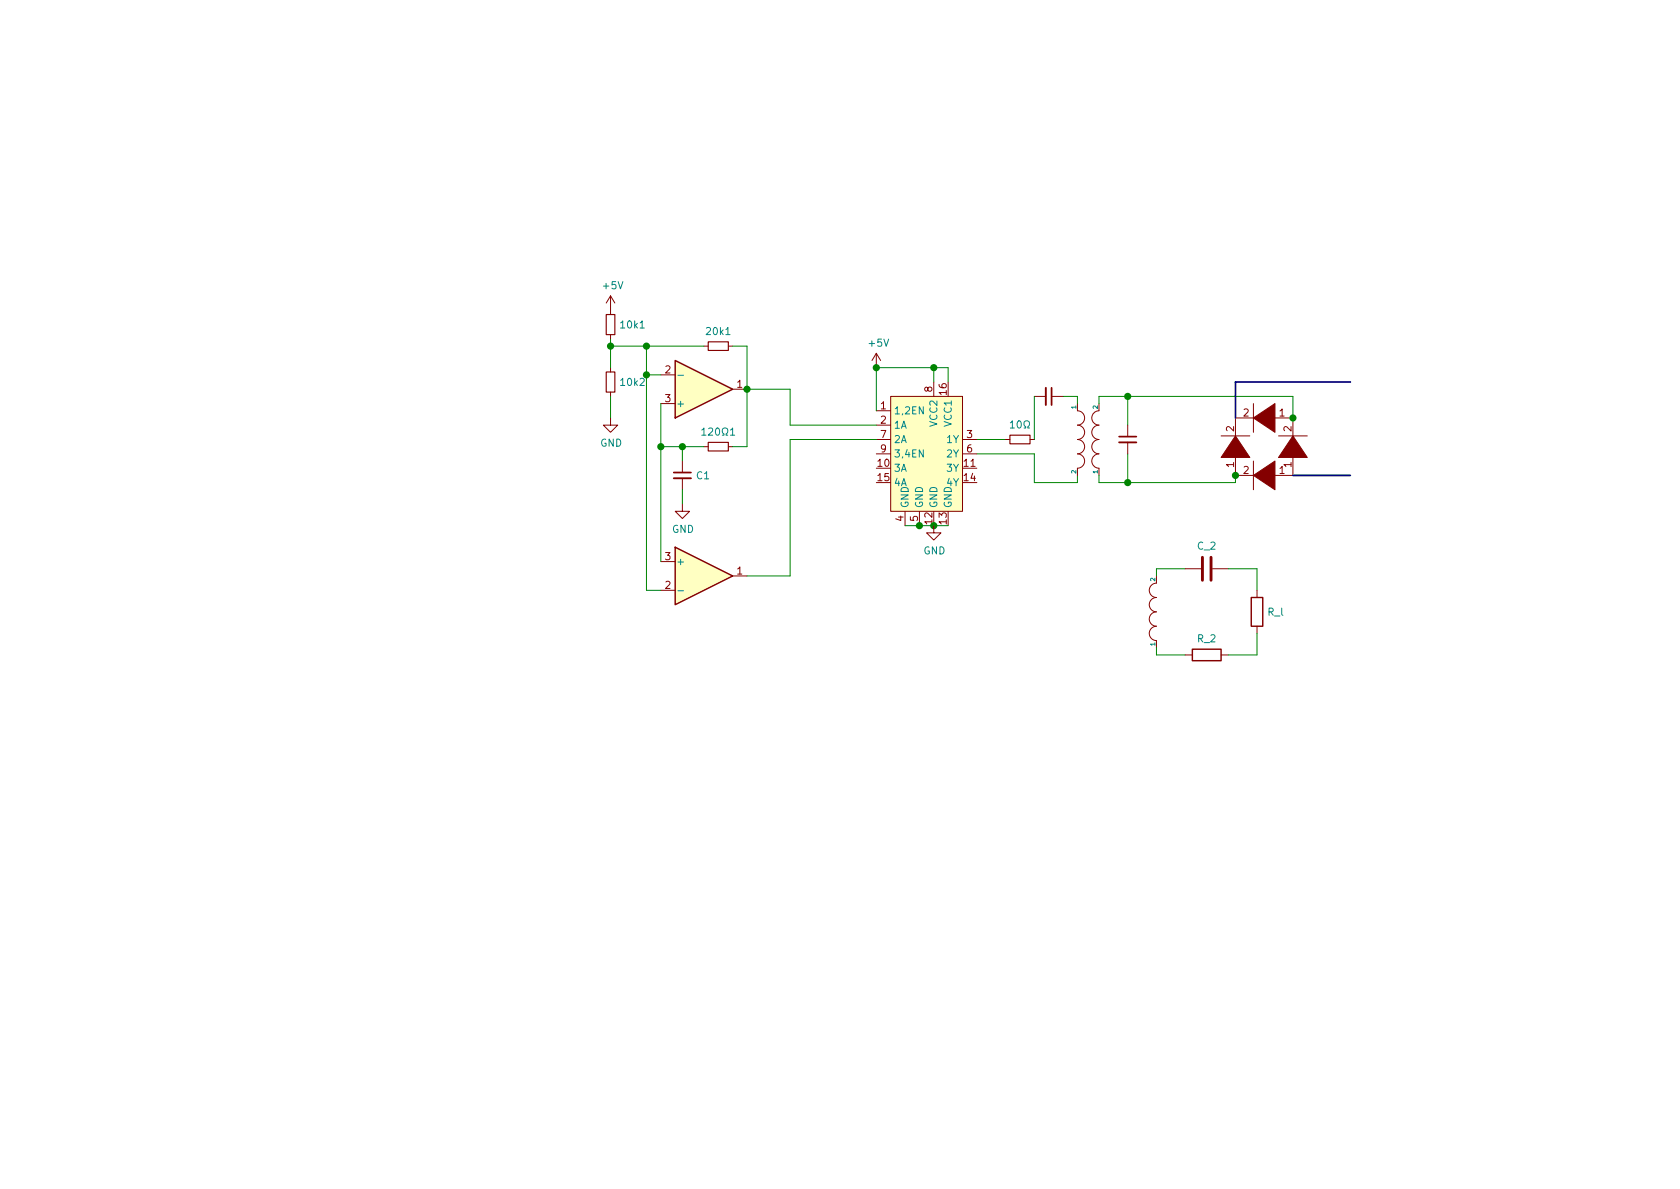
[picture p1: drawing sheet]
<svg xmlns="http://www.w3.org/2000/svg" width="297mm" height="210mm" viewBox="0 0 297 210" stroke-linecap="round" stroke-linejoin="round" font-family="sans-serif">
<path d="M107.2 55.6h1.5v3.6h-1.5zM107.2 65.8h1.5v3.5h-1.5zM125.2 60.4h3.6v1.6h-3.6zM125.2 78.2h3.6v1.6h-3.6zM178.6 77h3.5v1.5h-3.5z" fill="none" stroke="#840000" stroke-width=".2"/>
<g fill="none" stroke="#840000" stroke-width=".18">
<path d="M107.9 52.3v3.3M107.9 59.2v.7M107.9 52.3l-.7 1.3M107.9 52.3l.8 1.3M107.9 73.9v1.3h1.3l-1.3 1.2-1.2-1.2h1.2M107.9 65v.8M107.9 69.3v.8M116.8 66.3h2.6M116.8 71.4h2.6M124.5 61.2h.7M124.5 79h.7M128.8 61.2h.7"/>
<path d="M128.8 79h.7M129.5 68.8h2.6M154.9 72.6h2.6M154.9 75.2h2.6M154.9 77.7h2.6M154.9 62.5l-.7 1.2M154.9 62.5v2.5M154.9 62.5l.8 1.2M157.5 70.1h12.7v20.3h-12.7zM165.1 67.6v2.5M170.2 77.7h2.5M177.8 77.7h.8"/>
<path d="M182.1 77.7h.8M182.9 70.1h2M185.9 70.1h2.1M190.5 71.4v1.2a1.27 1.27 0 0 1 1.3 1.3 1.27 1.27 0 0 1-1.3 1.3 1.27 1.27 0 0 1 1.3 1.2 1.27 1.27 0 0 1-1.3 1.3 1.27 1.27 0 0 1 1.3 1.3 1.27 1.27 0 0 1-1.3 1.3 1.27 1.27 0 0 1 1.3 1.2 1.27 1.27 0 0 1-1.3 1.3v1.3M194.3 71.4v1.2a1.27 1.27 0 0 0-1.3 1.3 1.27 1.27 0 0 0 1.3 1.3 1.27 1.27 0 0 0-1.3 1.2 1.27 1.27 0 0 0 1.3 1.3 1.27 1.27 0 0 0-1.3 1.3 1.27 1.27 0 0 0 1.3 1.3 1.27 1.27 0 0 0-1.3 1.2 1.27 1.27 0 0 0 1.3 1.3v1.3M199.4 75.2v2M199.4 78.2v2.1M215.9 77.1h5.1M221.6 71.4v5M222.2 73.9h-3.8v3.8M224.8 73.9h3.8v3.8M226.1 77.1h5"/>
<path d="M116.8 99.3h2.6M120.6 89.1v1.3h1.3l-1.3 1.3-1.2-1.3h1.2M120.6 81.5v2.1M120.6 84.6v2M154.9 80.3h2.6M160 90.4v2.6M162.6 90.4v2.6M165.1 93v1.2h1.3l-1.3 1.3-1.3-1.3h1.3M170.2 80.3h2.5M218.4 80.3v3.8h3.8M221.6 81.5v5.1M228.6 80.3v3.8h-3.8"/>
<path d="M116.8 104.4h2.6M129.5 101.8h2.6M204.5 101.8v1.3a1.27 1.27 0 0 0-1.3 1.3 1.27 1.27 0 0 0 1.3 1.3 1.27 1.27 0 0 0-1.3 1.2 1.27 1.27 0 0 0 1.3 1.3 1.27 1.27 0 0 0-1.3 1.3 1.27 1.27 0 0 0 1.3 1.2 1.27 1.27 0 0 0-1.3 1.3 1.27 1.27 0 0 0 1.3 1.3v1.2M209.5 100.6h2.8M209.5 115.8h1.3M214.4 100.6h2.8M215.9 115.8h1.3M222.2 104.4v1.3M222.2 110.7v1.3"/>
</g>
<g fill="none" stroke="#008400" stroke-width=".18">
<path d="M107.9 59.9v5.1M107.9 70.1v3.8M107.9 61.2h16.6M114.3 61.2v43.2h2.5M114.3 66.3h2.5M116.8 71.4v27.9M116.8 79h7.7M120.6 79v2.5M129.5 61.2h2.6v17.8h-2.6M132.1 68.8h7.6v6.4h15.2M154.9 77.7h-15.2v24.1h-7.6M165.1 65v2.6"/>
<path d="M167.6 67.6v-2.6h-12.7v7.6M172.7 77.7h5.1M182.9 70.1v7.6M188 70.1h2.5v1.3M194.3 71.4v-1.3h34.3v3.8M199.4 70.1v5.1M120.6 86.6v2.5M160 93h7.6M172.7 80.3h10.2v5h7.6v-1.2M194.3 84.1v1.2h24.1v-1.2M199.4 80.3v5M204.5 114.5v1.3h5"/>
<path d="M209.5 100.6h-5v1.2M217.2 100.6h5v3.8M222.2 112v3.8h-5"/>
</g>
<g fill="#008400" stroke="#008400" stroke-width=".25">
<circle cx="108" cy="61.2" r=".51"/>
<circle cx="114.3" cy="61.2" r=".51"/>
<circle cx="114.3" cy="66.3" r=".51"/>
<circle cx="116.8" cy="79" r=".51"/>
<circle cx="132.1" cy="68.8" r=".51"/>
<circle cx="120.7" cy="79" r=".51"/>
<circle cx="162.6" cy="93" r=".51"/>
<circle cx="165.1" cy="93" r=".51"/>
<circle cx="165.1" cy="65" r=".51"/>
<circle cx="154.9" cy="65" r=".51"/>
<circle cx="199.4" cy="70.1" r=".51"/>
<circle cx="199.4" cy="85.3" r=".51"/>
<circle cx="228.6" cy="73.9" r=".51"/>
<circle cx="218.4" cy="84.1" r=".51"/>
</g>
<g fill="#ffffc2" stroke="#ffffc2" stroke-width=".18">
<path d="M119.4 63.7l10.1 5.1-10.1 5.1z"/>
<path d="M119.4 96.8l10.1 5-10.1 5.1z"/>
<path d="M157.5 70.1h12.7v20.3h-12.7z"/>
</g>
<path d="M119.4 63.7l10.1 5.1-10.1 5.1zM119.4 96.8l10.1 5-10.1 5.1zM210.8 114.8h5.1v2h-5.1zM221.2 105.7h2.1v5h-2.1z" fill="none" stroke="#840000" stroke-width=".25"/>
<path d="M119.9 66.4h1M124.1 76l.4-.3v1.3M124.1 77h.7M129.2 76l.3-.3v1.3M129.2 77h.7M178.6 74.8l.4-.4v1.3M178.6 75.7h.7M180 74.5l.1-.1a.67 .67 0 0 1 .5 .7 .67 .67 0 0 1-.5 .6l-.3-.5zM181.1 75.7h.3v-.2a.54 .54 0 0 1-.3-.8 .54 .54 0 0 1 .7-.2 .59 .59 0 0 1-.1 1v.2h.3M119.9 104.5h1" fill="none" stroke="#008484" stroke-width=".18"/>
<path d="M184.9 68.6v3M197.9 78.2h3M119.1 84.6h3.1" fill="none" stroke="#840000" stroke-width=".33"/>
<path d="M185.9 68.6v3M197.9 77.2h3M119.1 83.6h3.1" fill="none" stroke="#840000" stroke-width=".3"/>
<g fill="#840000" stroke="#840000" stroke-width=".18">
<path d="M218.4 77.1l2.6 3.8h-5.1z"/>
<path d="M228.6 77.1l2.5 3.8h-5z"/>
<path d="M221.6 84.1l3.8-2.6v5.1z"/>
<path d="M221.6 73.9l3.8-2.5v5z"/>
</g>
<path d="M238.8 67.6h-20.4v6.3M228.6 84.1h10.2" fill="none" stroke="#000084" stroke-width=".3"/>
<path d="M212.6 98.5v4.1M214.1 98.5v4.1" fill="none" stroke="#840000" stroke-width=".51"/>
<g font-size="1.8" fill="#008484">
<text x="106.7" y="51.1">+5V</text>
<text x="109.9" y="58.1">10k1</text>
<text x="125" y="59.3">20k1</text>
<text x="153.7" y="61.3">+5V</text>
<text x="109.9" y="68.2">10k2</text>
<text x="119.5" y="72">+</text>
<text x="125" y="77">1201</text>
<text x="158" y="73.3">1,2EN</text>
<text x="158" y="75.8">1A</text>
<text x="165.7" y="75.3" transform="rotate(-90 165.7 75.3)">VCC2</text>
<text x="168.3" y="75.3" transform="rotate(-90 168.3 75.3)">VCC1</text>
<text x="106.1" y="79">GND</text>
<text x="158" y="78.4">2A</text>
<text x="158" y="80.9">3,4EN</text>
<text x="158" y="83.4">3A</text>
<text x="167.5" y="78.4">1Y</text>
<text x="167.5" y="80.9">2Y</text>
<text x="167.5" y="83.4">3Y</text>
<text x="123.2" y="84.8">C1</text>
<text x="158" y="86">4A</text>
<text x="160.7" y="89.9" transform="rotate(-90 160.7 89.9)">GND</text>
<text x="163.2" y="89.9" transform="rotate(-90 163.2 89.9)">GND</text>
<text x="165.7" y="89.9" transform="rotate(-90 165.7 89.9)">GND</text>
<text x="167.5" y="86">4Y</text>
<text x="168.3" y="89.9" transform="rotate(-90 168.3 89.9)">GND</text>
<text x="118.8" y="94.2">GND</text>
<text x="119.5" y="99.9">+</text>
<text x="163.3" y="98">GND</text>
<text x="211.7" y="97.2">C_2</text>
<text x="211.7" y="113.6">R_2</text>
<text x="224.2" y="108.9">R_l</text>
</g>
<g font-size="1.8" fill="#840000">
<text x="117.6" y="66">2</text>
<text x="117.6" y="71.1">3</text>
<text x="130.3" y="68.6">1</text>
<text x="164.8" y="69.3" transform="rotate(-90 164.8 69.3)">8</text>
<text x="167.4" y="69.8" transform="rotate(-90 167.4 69.8)">16</text>
<text x="155.7" y="72.4">1</text>
<text x="155.7" y="74.9">2</text>
<text x="155.7" y="77.5">7</text>
<text x="171" y="77.5">3</text>
<text x="218.2" y="76.3" transform="rotate(-90 218.2 76.3)">2</text>
<text x="219.9" y="73.7">2</text>
<text x="226.2" y="73.7">1</text>
<text x="228.3" y="76.3" transform="rotate(-90 228.3 76.3)">2</text>
<text x="155.2" y="82.5">10</text>
<text x="155.7" y="80">9</text>
<text x="170.5" y="82.5">11</text>
<text x="171" y="80">6</text>
<text x="218.2" y="82.6" transform="rotate(-90 218.2 82.6)">1</text>
<text x="219.9" y="83.8">2</text>
<text x="226.2" y="83.8">1</text>
<text x="228.3" y="82.6" transform="rotate(-90 228.3 82.6)">1</text>
<text x="155.2" y="85.1">15</text>
<text x="170.5" y="85.1">14</text>
<text x="159.8" y="92.2" transform="rotate(-90 159.8 92.2)">4</text>
<text x="162.3" y="92.2" transform="rotate(-90 162.3 92.2)">5</text>
<text x="164.8" y="92.7" transform="rotate(-90 164.8 92.7)">12</text>
<text x="167.4" y="92.7" transform="rotate(-90 167.4 92.7)">13</text>
<text x="117.6" y="99.1">3</text>
<text x="130.3" y="101.6">1</text>
<text x="117.6" y="104.1">2</text>
</g>
<g font-size="1.1" fill="#008484">
<text x="190.3" y="72.3" transform="rotate(-90 190.3 72.3)">1</text>
<text x="194.1" y="72.3" transform="rotate(-90 194.1 72.3)">2</text>
<text x="190.3" y="83.7" transform="rotate(-90 190.3 83.7)">2</text>
<text x="194.1" y="83.7" transform="rotate(-90 194.1 83.7)">1</text>
<text x="204.2" y="102.8" transform="rotate(-90 204.2 102.8)">2</text>
<text x="204.2" y="114.2" transform="rotate(-90 204.2 114.2)">1</text>
</g>
</svg>
